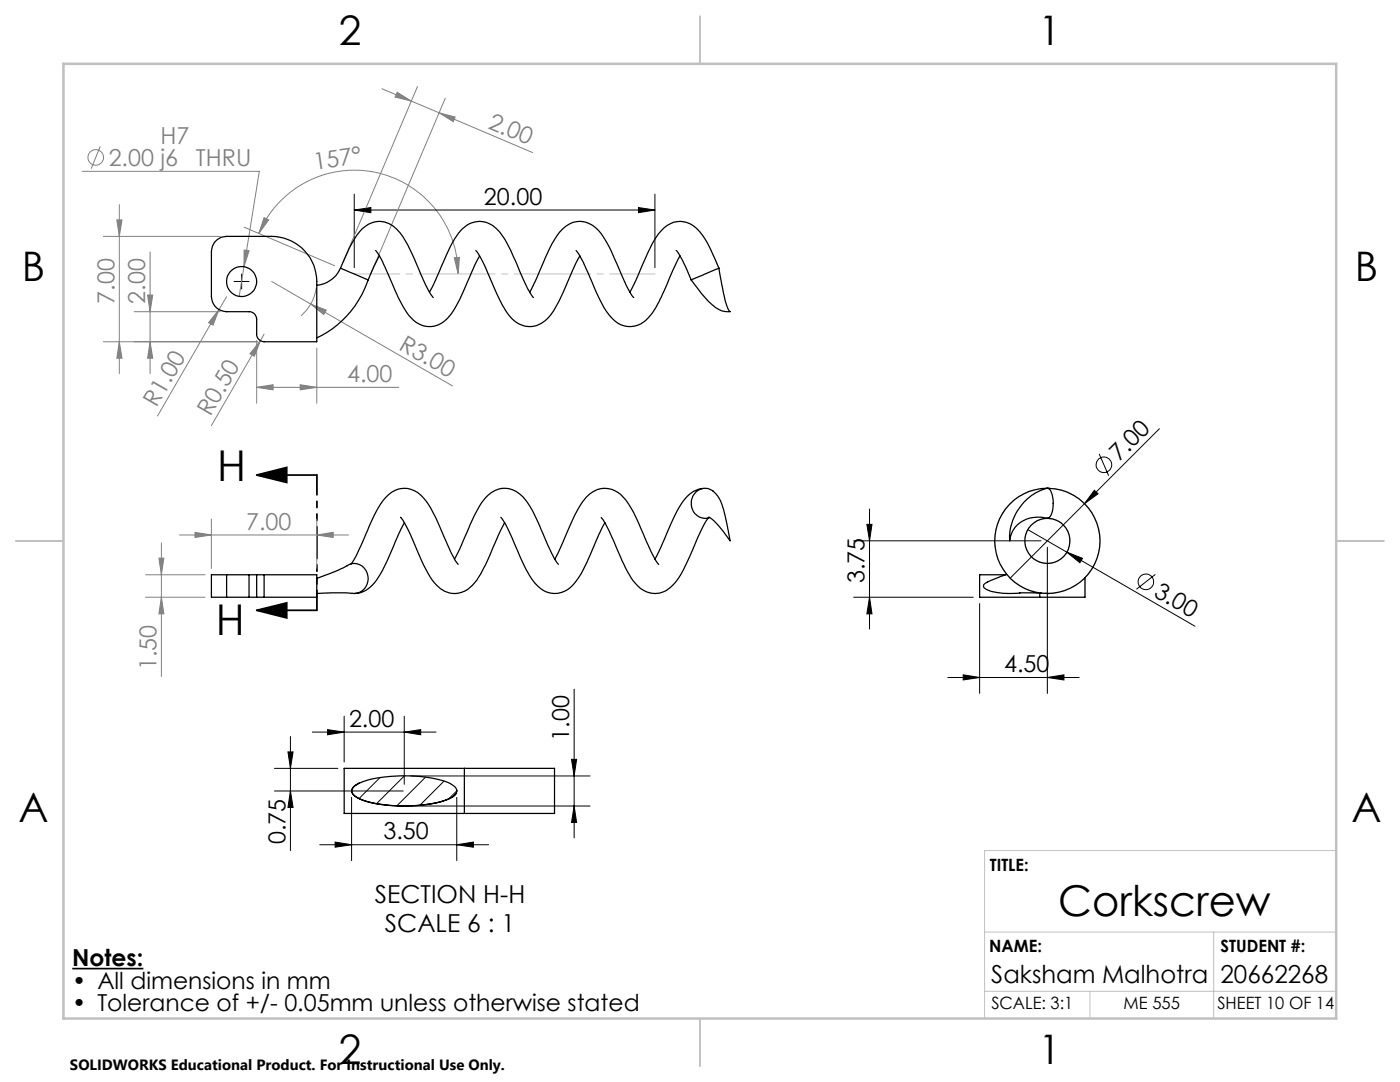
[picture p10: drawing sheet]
<svg xmlns="http://www.w3.org/2000/svg" width="279mm" height="216mm" viewBox="0 0 279 216" stroke-linecap="round" stroke-linejoin="round" font-family="sans-serif">
<g fill="none" stroke="#808080" stroke-width=".2">
<path d="M76.2 17.7l5.9 2.5M79.3 18.4l2.8 1.8-3.3-.8zM83.3 17.3l-14.9 35.1M88.9 19.6l-14.9 35.1M16.4 34.2h35.4l-4.1 24.9M20 29.2l-1.8 4.5M82.1 20.2l5.5 2.3M87.6 22.5l3.2 .9-.3 .9zM87.6 22.5l18.7 7.9M20.6 47.2h23.4M23.3 43.9h1l-.5 3.3zM23.8 40.8v33.7"/>
<path d="M29.5 58.9h1l-.5 3.3zM30 50.3v24.2M45.2 59.2l-1.5 2.6M48.7 49.9l1 .1-1 3.2zM48.7 45.3l18.1 7.7M51.6 46.6a20.7 20.7 0 0 1 23.2-12.2 20.7 20.7 0 0 1 16.6 20.3M52.7 43.4l.9 .5-2 2.7zM54.2 56.2l36.1 20.8M63.1 57.4a9 9 0 0 1-3 5.6M90.7 51.4h1l-.3 3.3zM23.8 68.2l.5 3.3h-1zM26.8 62.2h17.2"/>
<path d="M30 68.2l.5 3.3h-1zM43.7 61.8l-1.2 3.1-.9-.5zM43.7 61.8l-12.3 21.2M51.2 77.3l3.3-.5v1zM51.2 67.9v12.6M51.2 77.3h28.4M51.4 68.2h-30.8M52 68l-1.2 3.1-.9-.5zM52 68l-9.8 16.9M52.7 66.7l-.7 1.3M59.9 76.8l3.3 .5-3.3 .5zM62 60.7l3.1 1.2-.5 .9z"/>
<path d="M63.2 69.5v11M29 119.2h11.9M29 114.7h11.9M31.7 111.4h1l-.5 3.3zM32.2 119.2l.5 3.3h-1zM32.2 108.3v26.7M35.8 106.8h33.8M38.9 106.2l3.3 .6-3.3 .4zM42.2 103.6v9.8M63.2 106.8l3.3-.6v1zM63.2 103.6v9.8"/>
<circle cx="19.1" cy="31.4" r="1.55"/>
</g>
<g fill="none" stroke="#000" stroke-width=".2">
<path d="M70.7 38.7v14.7M130.7 38.7v14.7M46.7 56.2h3M48.2 54.7v3M70.7 41.9l3.3-.5v1zM70.7 41.9h60M127.4 41.4l3.3 .5-3.3 .5zM218.4 97.8l.7 .7-2.7 2zM219.4 90.6l1.9 4.3M231.4 85.5l-29.8 29.9M170.4 107.9h37.4M170.4 119.2h23.8"/>
<path d="M173 104.6h1l-.5 3.3zM173.5 119.2l.5 3.3h-1zM173.5 101.6v23.9M205.1 105.7l33.4 19.3M209 109.2v29.2M212.9 110.2l3.1 1.2-.5 .9zM230.6 114.6l-3.8 3M114.6 137.5v29.7M189.2 135.2h26.2M192.2 134.7l3.3 .5-3.3 .5zM195.5 120.4v18M209 135.2l3.3-.5v1z"/>
<path d="M54.8 157.8h25.7M54.8 153.3h12.6M57.5 150h1l-.5 3.3zM58 157.8l.5 3.3h-1zM58 147v22.7M62.3 146.1h24.7M65.4 145.6l3.3 .5-3.3 .5zM68.7 142.9v9.1M70.2 159.1v12.6M80.7 146.1l3.3-.5v1zM80.7 142.9v13.6M82 154.8h35.8"/>
<path d="M91.2 159.1v12.6M114.1 151.5h1l-.5 3.3zM63.8 168.6h33.7M66.9 168l3.3 .6-3.3 .5zM82 160.8h35.8M91.2 168.6l3.3-.6v1.1zM114.6 160.8l.5 3.3h-1z"/>
<circle cx="220.3" cy="92.7" r="1.55"/>
<circle cx="228.7" cy="116.1" r="1.55"/>
</g>
<path d="M14.4 193.3h14.2" fill="none" stroke="#000" stroke-width=".33"/>
<path d="M51.2 94.8l6-1.5v3zM51.2 94.8h12M51.2 121.8l6-1.5v3zM51.2 121.8h12" fill="none" stroke="#000" stroke-width=".35"/>
<path d="M213.3 106.6a4.5 4.5 0 0 0-7.5-1.8 4.5 4.5 0 0 0 2 7.4 4.5 4.5 0 0 0 5.6-5.3l-.1-.3" fill="none" stroke="#c0c0c0" stroke-width=".2" stroke-dasharray="15.2 1.3 1.3 1.3" stroke-dashoffset="3" stroke-linecap="butt"/>
<path d="M219.1 104.8a10.5 10.5 0 0 0-17.5-4.3 10.5 10.5 0 0 0 4.5 17.5 10.5 10.5 0 0 0 13.2-12.3l-.2-.9" fill="none" stroke="#c0c0c0" stroke-width=".2" stroke-dasharray="15.2 1.3 1.3 1.3" stroke-dashoffset="3.2" stroke-linecap="butt"/>
<path d="M63.2 94.8v27" fill="none" stroke="#000" stroke-width=".35" stroke-dasharray="6.3 1.3 1.3 1.3 1.3 1.3" stroke-dashoffset="2.4"/>
<path d="M70.7 54.7h60" fill="none" stroke="#c0c0c0" stroke-width=".2" stroke-dasharray="15.2 1.3 1.3 1.3" stroke-dashoffset="6.2"/>
<path d="M266.7 169.7h-70.2v33.5M196.5 197.8h70.2M196.5 186h70.2M217.5 197.8v5.4M242.2 186v17.2" fill="none" stroke="#c0c0c0" stroke-width=".2"/>
<path d="M139.7 3.2v9.5M3.1 107.9h9.6M266.7 107.9h9.5M139.7 203.2v9.6" fill="none" stroke="#c0c0c0" stroke-width=".25"/>
<path d="M12.7 12.7h254v190.5h-254z" fill="none" stroke="#c0c0c0" stroke-width=".5"/>
<g fill="#000">
<path d="M212.9 110.2l3.1 1.2-.5 .9zM218.4 97.8l.7 .7-2.7 2z"/>
<path d="M70.7 41.9l3.3-.5v1zM127.4 41.4l3.3 .5-3.3 .5zM192.2 134.7l3.3 .5-3.3 .5zM209 135.2l3.3-.5v1z"/>
<path d="M51.2 94.8l6-1.5v3zM51.2 121.8l6-1.5v3z"/>
<path d="M173 104.6h1l-.5 3.3zM173.5 119.2l.5 3.3h-1z"/>
</g>
<path d="M90.7 51.4h1l-.3 3.3zM52.7 43.4l.9 .5-2 2.7z" fill="#808080"/>
<g fill="#000">
<path d="M58 157.8l.5 3.3h-1zM57.5 150h1l-.5 3.3zM114.6 160.8l.5 3.3h-1zM114.1 151.5h1l-.5 3.3z"/>
<path d="M80.7 146.1l3.3-.5v1zM65.4 145.6l3.3 .5-3.3 .5zM91.2 168.6l3.3-.6v1.1zM66.9 168l3.3 .6-3.3 .5z"/>
</g>
<g fill="#808080">
<path d="M52 68l-1.2 3.1-.9-.5z"/>
<path d="M43.7 61.8l-1.2 3.1-.9-.5z"/>
<path d="M62 60.7l3.1 1.2-.5 .9z"/>
<path d="M87.6 22.5l3.2 .9-.3 .9zM79.3 18.4l2.8 1.8-3.3-.8z"/>
<path d="M48.7 49.9v3.3l1-3.2zM51.2 77.3l3.3-.5v1zM59.9 76.8l3.3 .5-3.3 .5z"/>
<path d="M63.2 106.8l3.3-.6v1zM38.9 106.2l3.3 .6-3.3 .4z"/>
<path d="M30 68.2l.5 3.3h-1zM29.5 58.9h1l-.5 3.3zM32.2 119.2l.5 3.3h-1zM31.7 111.4h1l-.5 3.3z"/>
<path d="M23.3 43.9h1l-.5 3.3zM23.8 68.2l.5 3.3h-1z"/>
</g>
<g fill="none" stroke="#000" stroke-width=".25">
<path d="M42.9 48.3a3.2 3.2 0 0 1 2.3-1.1h9a9 9 0 0 1 9 9v12h-10.5a1.51 1.51 0 0 1-1.5-1.5v-3a1.51 1.51 0 0 0-1.5-1.5h-4.5a3 3 0 0 1-3-3v-9a3.4 3.4 0 0 1 .7-1.9zM67.9 53.5l1.6-3.6a11 11 0 0 1 4.1-5.2 4.8 4.8 0 0 1 6.3 1.8 48 48 0 0 1 4.5 9.2l1.3 2.6 .8 1.1M67.9 53.5a5.7 5.7 0 0 1-4.7 3.4M67.9 53.5l5.6 2.3M73.5 55.8a19.5 19.5 0 0 1-10.3 11.6M75 50l1.1 1.6 2 4.5a27.2 27.2 0 0 0 4 7.3 4.8 4.8 0 0 0 7.6-.4l1-1.3 1.1-2 3-6.8 .9-1.9M75.7 51l-2.2 4.8M85.7 58.3l3.1-6.7a14.9 14.9 0 0 1 4.2-6.5 4.8 4.8 0 0 1 6.8 1.3 30.6 30.6 0 0 1 4 7.9l1.5 3.3 1.2 1.8M95 50l1.1 1.8 1.6 3.4a30.7 30.7 0 0 0 4.1 7.9 4.9 4.9 0 0 0 8.1-.2 61.5 61.5 0 0 0 5-10.4l.8-1.5M105.7 58.3l2-4.1a39.6 39.6 0 0 1 4-7.8 4.9 4.9 0 0 1 8.3 .3 66.6 66.6 0 0 1 5 10.3l1.5 2.4M115 50a27 27 0 0 1 3.4 6.8l.3 .8a15.2 15.2 0 0 0 4.7 6.9 4.8 4.8 0 0 0 6.4-1.6l1.7-2.7 4.2-9.2M134.9 50l1.2 1.8 1.8 4"/>
<path d="M143.5 53.5l-.6-1.2a19.2 19.2 0 0 0-3.9-6.7 4.7 4.7 0 0 0-7.1 .5 36.6 36.6 0 0 0-4.6 8.9l-1.6 3.3M143.5 53.5l1.1 5.7a6.4 6.4 0 0 0 1.1 3 5.8 5.8 0 0 1-4.7-2.5l-3.1-3.9M143.5 53.5l-5.6 2.3M140.3 97.5a5.6 5.6 0 0 0-4.4 3.1l-1.4 2.6-3.8 8.4M209.1 97.4a10.5 10.5 0 0 1 9.4 15 10.5 10.5 0 0 1-17.6 2.2 10.5 10.5 0 0 1 5.6-16.8l1.1-.3 1.8-.1M45.2 114.7h-3v4.5h3M45.2 114.7h4.5M45.2 119.2h4.5M45.2 114.7v4.5M49.7 114.7h1.5M49.7 119.2h1.5M49.7 114.7v4.5"/>
<path d="M51.2 114.7h1.5M51.2 119.2h1.5M51.2 114.7v4.5M52.7 114.7h10.5v4.5h-10.5M52.7 114.7v4.5M63.2 115.4l3.5-1.3 2.2-1a2.86 2.86 0 0 1 3.6 0 2.86 2.86 0 0 1 .7 3.5 2.82 2.82 0 0 1-3.3 1.8l-3.5-.1-3.2 .1M70.1 112.5l.1-.1a65.5 65.5 0 0 0 4.2-9 12.6 12.6 0 0 1 3.8-5.2 4.7 4.7 0 0 1 6.4 1.2 33.6 33.6 0 0 1 4.4 8.7l1.1 2.3 .7 1.4 .6 .8M80 103.2h-.1a24.7 24.7 0 0 1 3.4 6.7 28.2 28.2 0 0 0 3.4 6.4 4.8 4.8 0 0 0 8.1-.1 37.1 37.1 0 0 0 4.3-8.6l1.6-3.3M80.7 104.3l-1.1 2.1-1.6 3.9a19.3 19.3 0 0 1-4.2 6.9l-.8 .6-1 .5-1.3 .1M90.7 111.6l2.4-5.2a23.1 23.1 0 0 1 4.3-7.6 4.8 4.8 0 0 1 7.3 .8 24.1 24.1 0 0 1 3.6 6.8l1.1 2.5a14 14 0 0 0 2 3.7M99.9 103.2l1.1 1.7 1.9 4.2a23.9 23.9 0 0 0 4.4 7.8 4.8 4.8 0 0 0 7.6-.8 43.8 43.8 0 0 0 4.6-9.5l1.2-2.3M110.7 111.6l2-4.2a33.6 33.6 0 0 1 4.3-8.2 4.9 4.9 0 0 1 7.9 .6 44.8 44.8 0 0 1 4.5 9l1.1 2.4 .9 1.4"/>
<path d="M120 103.3l.9 1.3 1.5 3.2a42.7 42.7 0 0 0 4.1 8.2 4.9 4.9 0 0 0 8.4 .1 46.3 46.3 0 0 0 4.3-8.8l1.4-2.8 .8-1.2M141.4 103.2a14.9 14.9 0 0 1 4.3 4.7 37.7 37.7 0 0 0-2.2-8.4 3.1 3.1 0 0 0-3.4-2 3 3 0 0 0-2.1 3.5 3 3 0 0 0 3.3 2.4l.3-.1M200.7 114.7h-5.2v4.5h12M200.9 114.6l-3.1 1.2a1.79 1.79 0 0 0-1.5 1.1v.2a2.19 2.19 0 0 0 1.5 .9 15.7 15.7 0 0 0 5.7 .3l4.3 .1M207.5 118.4v.8M208.6 118.4h.7M208.9 103.4a1.23 1.23 0 0 0 1.1-1.3 5.8 5.8 0 0 0-.5-4.5l-.3-.1a8.9 8.9 0 0 0-6.3 4.6 10.5 10.5 0 0 0-1.4 5.8 5.3 5.3 0 0 1 5.5-4.7l1.9 .2M209 103.4a4.5 4.5 0 0 1 4 6.6 4.5 4.5 0 0 1-7.7 .5 4.5 4.5 0 0 1 3.1-7h1.2M216.5 115.3v3.9h-9M70.6 157a11 11 0 0 1 6.1-2 27.3 27.3 0 0 1 12.7 1.1l.7 .4a1.37 1.37 0 0 1 .9 1.8l-.6 .7a17.8 17.8 0 0 1-8.9 1.8 22.3 22.3 0 0 1-10.1-1.6 1.41 1.41 0 0 1-1-2zM71.7 156.3a1.85 1.85 0 0 0-1.5 1.8 4.1 4.1 0 0 0 3 1.8 30.5 30.5 0 0 0 15.8-.3 3.3 3.3 0 0 0 2.1-1.4M92.7 153.3h18v9h-18"/>
<path d="M92.7 153.3h-24v9h24M92.7 153.3v9"/>
<circle cx="48.2" cy="56.2" r="3"/>
</g>
<path d="M75.8 155.2l-4.2 4.1M80.7 154.8l-5.6 5.6M84.9 155.1l-5.7 5.7M88.6 155.9l-4.8 4.8M91.2 157.8l-1.7 1.6" fill="none" stroke="#000" stroke-width=".2"/>
<g font-size="8.5">
<text x="43.3" y="96">H</text>
<text x="43.1" y="126.8">H</text>
<text x="211.2" y="182.8">Corkscrew</text>
</g>
<g font-size="8.1">
<text x="67.6" y="8.9">2</text>
<text x="207.3" y="8.9">1</text>
<text x="4.4" y="56.1">B</text>
<text x="270.4" y="56.1">B</text>
<text x="3.7" y="164.1">A</text>
<text x="269.7" y="164.1">A</text>
<text x="67.6" y="212.4">2</text>
<text x="207.3" y="212.4">1</text>
</g>
<g font-size="4.9">
<text x="74.8" y="180.1">SECTION H-H</text>
<text x="76.8" y="186">SCALE 6 : 1</text>
<text x="197.8" y="196.1">Saksham Malhotra</text>
<text x="243.6" y="196.1">20662268</text>
</g>
<g font-size="4.7" fill="#808080">
<text x="32" y="28.6">H7</text>
<text x="97.2" y="25.5" transform="rotate(23 97.2 25.5)">2.00</text>
<text x="21.7" y="33.1">2.00 j6</text>
<text x="39.1" y="33.1">THRU</text>
<text x="62.8" y="33.9" transform="rotate(-8 62.8 33.9)">157°</text>
<text x="22.8" y="60.6" transform="rotate(-90 22.8 60.6)">7.00</text>
<text x="29" y="60.6" transform="rotate(-90 29 60.6)">2.00</text>
<text x="79.4" y="69.5" transform="rotate(30 79.4 69.5)">R3.00</text>
<text x="69.3" y="76.3">4.00</text>
<text x="31.3" y="81.4" transform="rotate(-60 31.3 81.4)">R1.00</text>
<text x="42" y="83.3" transform="rotate(-60 42 83.3)">R0.50</text>
<text x="49.1" y="105.7">7.00</text>
<text x="31.2" y="133.7" transform="rotate(-90 31.2 133.7)">1.50</text>
</g>
<g font-size="4.7">
<text x="96.6" y="40.9">20.00</text>
<text x="223.3" y="92.1" transform="rotate(-45 223.3 92.1)">7.00</text>
<text x="172.5" y="116.4" transform="rotate(-90 172.5 116.4)">3.75</text>
<text x="230.1" y="118.8" transform="rotate(30 230.1 118.8)">3.00</text>
<text x="200.4" y="134.1">4.50</text>
<text x="69.7" y="145.1">2.00</text>
<text x="113.6" y="147.8" transform="rotate(-90 113.6 147.8)">1.00</text>
<text x="76.5" y="167.5">3.50</text>
<text x="57" y="168.4" transform="rotate(-90 57 168.4)">0.75</text>
<text x="14.4" y="192.8">Notes:</text>
<text x="14.4" y="197.3">• All dimensions in mm</text>
<text x="14.4" y="201.8">• Tolerance of +/- 0.05mm unless otherwise stated</text>
</g>
<g font-size="3.4">
<text x="197.5" y="173.8">TITLE:</text>
<text x="197.4" y="190">NAME:</text>
<text x="243.6" y="190">STUDENT #:</text>
<text x="197.8" y="201.3">SCALE: 3:1</text>
<text x="224.2" y="201.3">ME 555</text>
<text x="243" y="201.3">SHEET 10 OF 14</text>
</g>
<text font-size="3" x="14" y="213.5">SOLIDWORKS Educational Product. For Instructional Use Only.</text>
</svg>
